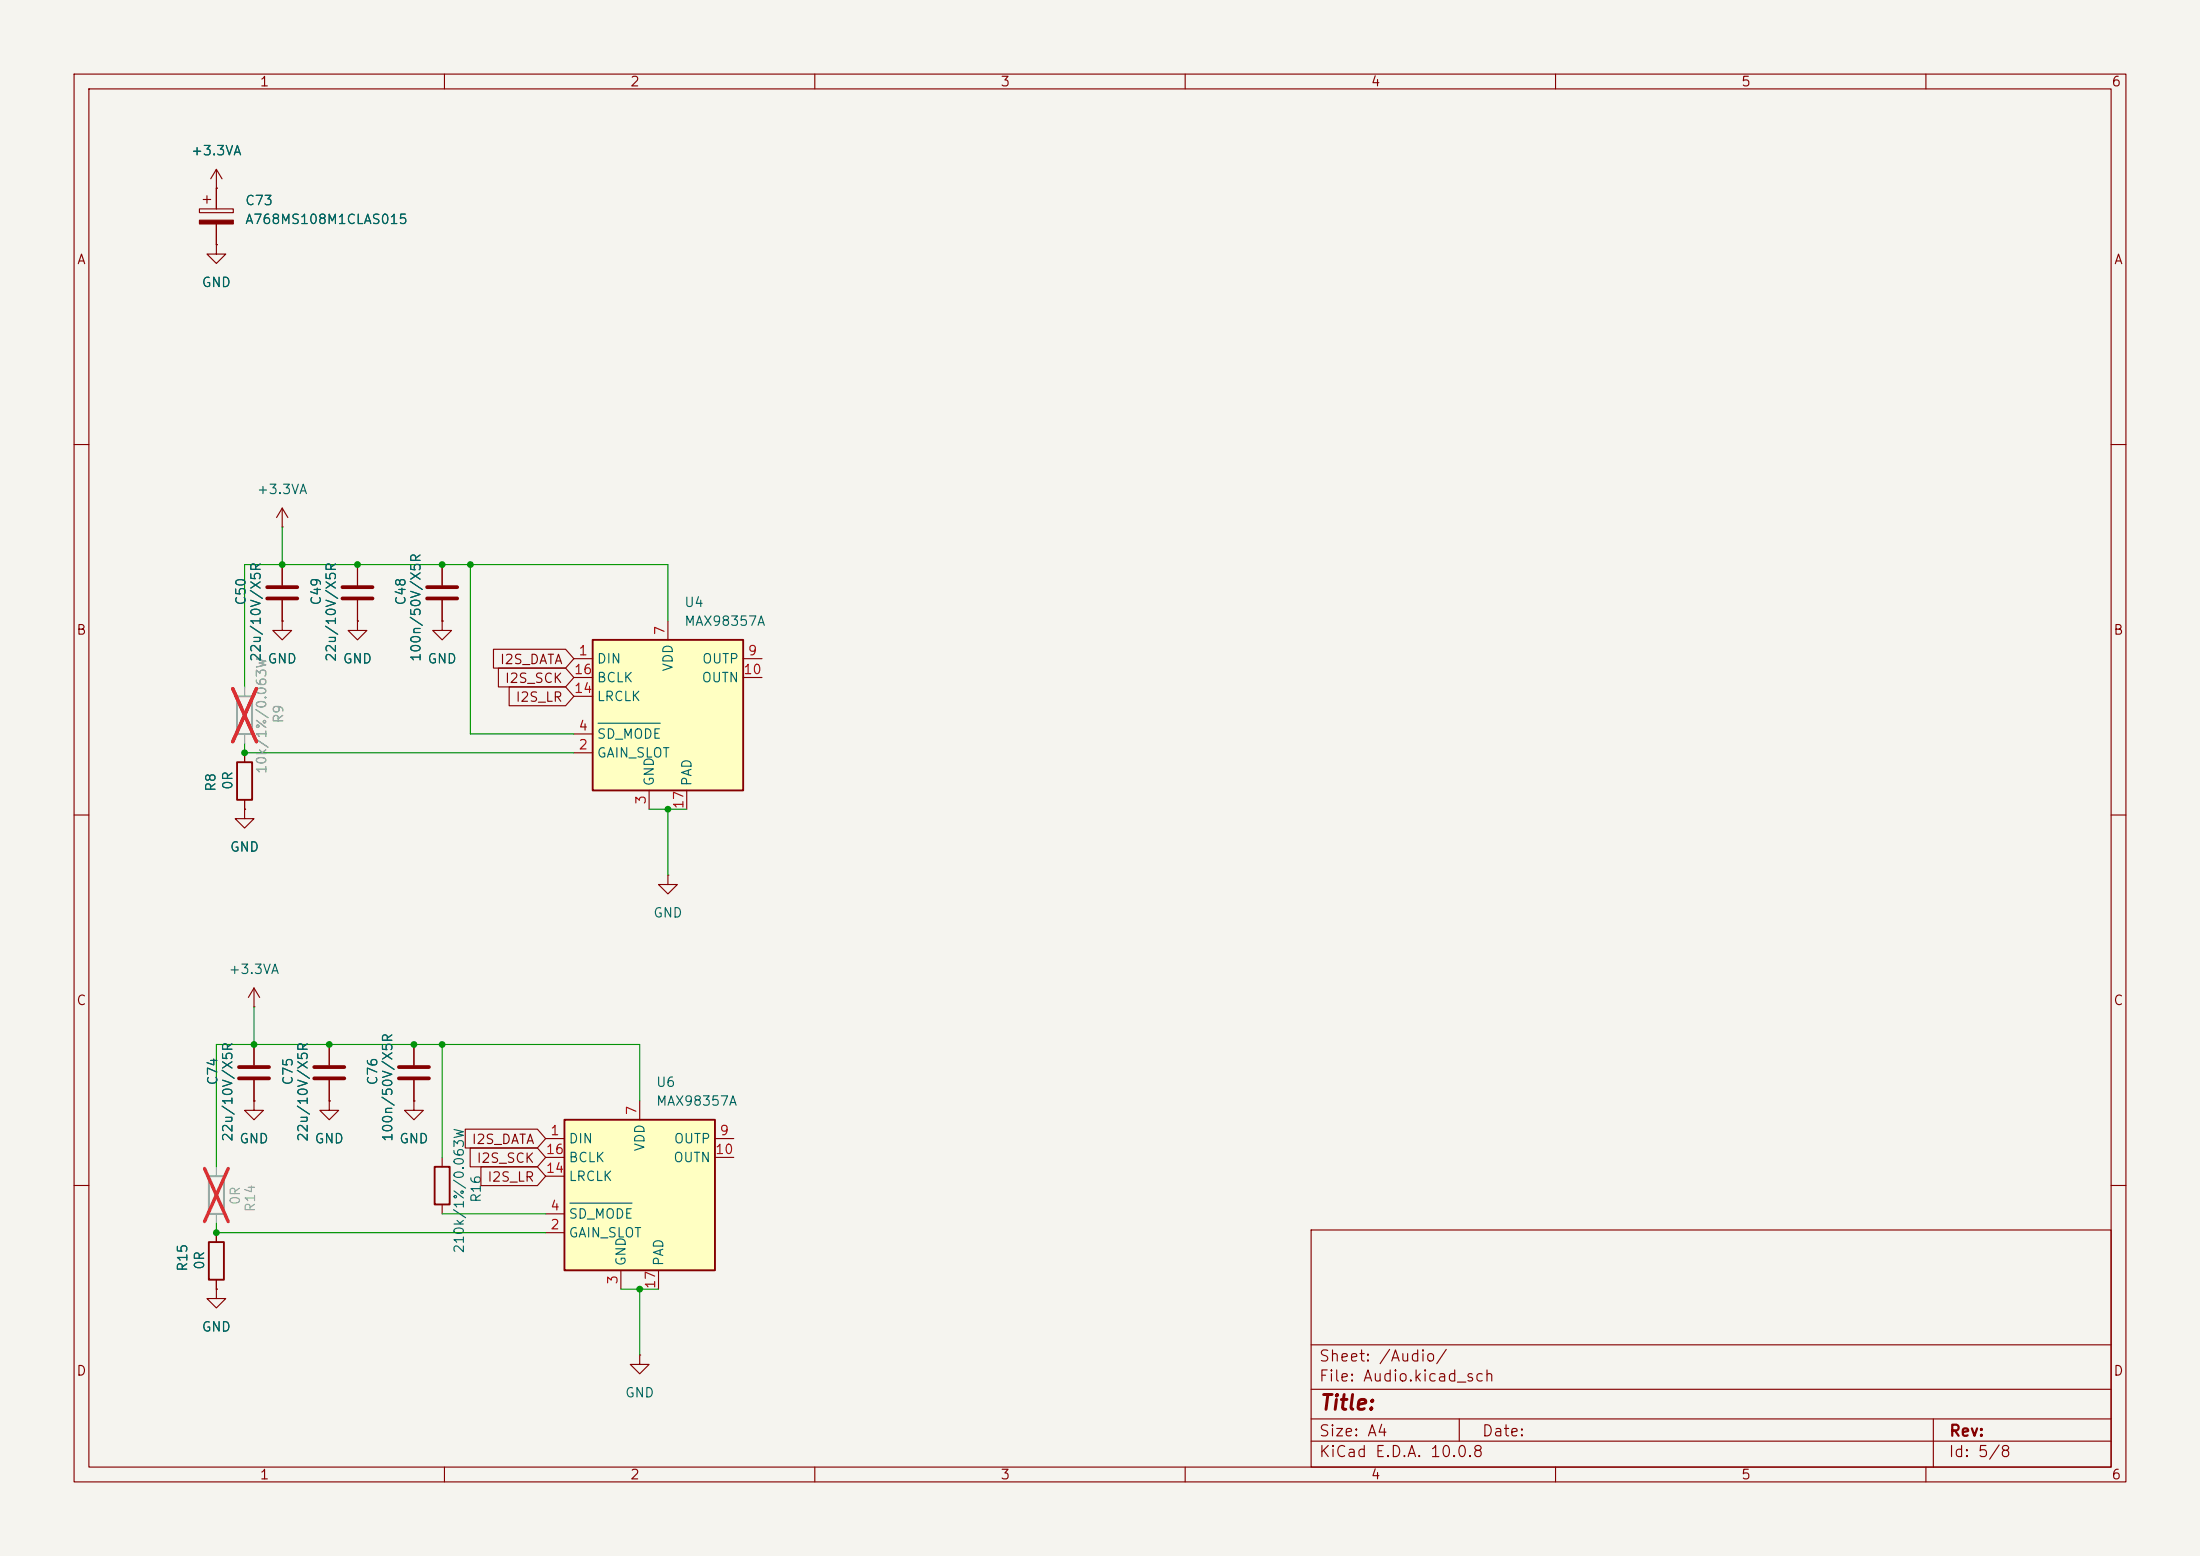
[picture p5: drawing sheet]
<svg xmlns="http://www.w3.org/2000/svg" width="297mm" height="210mm" viewBox="0 0 297 210" stroke-linecap="round" stroke-linejoin="round" font-family="sans-serif">
<path d="M0 0h297v210h-297z" fill="#f5f4ef" stroke="#f5f4ef" stroke-width=".14"/>
<g fill="none" stroke="#840000" stroke-width=".15">
<path d="M10 10h277v190h-277zM12 12h273v186h-273zM60 10v2M110 10v2M160 10v2M210 10v2M260 10v2M26.9 28.2h4.6v.5h-4.6zM27.4 26.9h1M27.9 26.4v1M29.2 25.4h.1M29.2 33v1.3h1.3l-1.3 1.3-1.3-1.3h1.3"/>
<path d="M29.2 33h.1M29.2 22.9v5.3M29.2 30.2v2.8M29.2 22.9l-.8 1.2M29.2 22.9l.8 1.2M10 60h2M38.1 71.1h.1M38.1 68.6l-.8 1.3M38.1 68.6l.8 1.3M38.1 68.6v2.5M38.1 76.2v2.8M285 60h2"/>
<path d="M38.1 83.8v1.3h1.3l-1.3 1.3-1.3-1.3h1.3M38.1 83.8h.1M38.1 81v2.8M10 110h2M33 109.2v1.3h1.3l-1.3 1.3-1.3-1.3h1.3M33 109.2h.1M33 101.6v1.3M33 108v1.2M90.2 118.1v1.3h1.2l-1.2 1.3-1.3-1.3h1.3M90.2 118.1h.1M285 110h2M34.3 135.9h.1"/>
<path d="M34.3 133.4l-.8 1.2M34.3 133.4l.8 1.2M34.3 133.4v2.5M44.4 148.6v1.3h1.3l-1.3 1.2-1.2-1.2h1.2M44.4 148.6h.1M55.9 148.6v1.3h1.2l-1.2 1.2-1.3-1.2h1.3M55.9 148.6h.1M55.9 141v2.8M55.9 145.8v2.8M10 160h2M29.2 174v1.3h1.3l-1.3 1.2-1.3-1.2h1.3M29.2 174h.1"/>
<path d="M177 166h108v32h-108zM285 160h2M60 198v2M86.4 182.9v1.3h1.2l-1.2 1.2-1.3-1.2h1.3M86.4 182.9h.1M110 198v2M160 198v2M177 194.5h108M177 191.5h108M177 187.5h108M177 181.5h108M197 191.5v3"/>
<path d="M210 198v2M260 198v2M261 191.5v6.5"/>
</g>
<path d="M26.9 29.7h4.6v.5h-4.6z" fill="#840000" stroke="#840000" stroke-width=".15"/>
<path d="M36.1 79.2h4M36.1 80.8h4M53.8 144h4.1M53.8 145.5h4.1" fill="none" stroke="#840000" stroke-width=".51"/>
<path d="M32 102.9h2v5.1h-2z" fill="none" stroke="#840000" stroke-width=".25"/>
<path d="M32 94h2v5.1h-2z" fill="none" stroke="#9c9b98" stroke-width=".25"/>
<path d="M33 92.7v1.3M33 99.1v1.2" fill="none" stroke="#9c9b98" stroke-width=".15"/>
<path d="M31.4 92.9l3.2 7.2M34.6 92.9l-3.2 7.2" fill="none" stroke="#e12e31" stroke-width=".46"/>
<path d="M80 86.4h20.3v20.3h-20.3z" fill="#ffffc2"/>
<path d="M80 86.4h20.3v20.3h-20.3z" fill="none" stroke="#840000" stroke-width=".25"/>
<g fill="none" stroke="#840000" stroke-width=".15">
<path d="M48.3 76.2v2.8M48.3 83.8v1.3h1.2l-1.2 1.3-1.3-1.3h1.3M48.3 83.8h.1M48.3 81v2.8M77.5 88.9h2.5M77.5 99.1h2.5M77.5 91.4h2.5M77.5 94h2.5M90.2 83.8v2.6M100.3 88.9h2.6M100.3 91.4h2.6M77.5 101.6h2.5"/>
<path d="M87.6 106.7v2.5M92.7 106.7v2.5M34.3 148.6v1.3h1.3l-1.3 1.2-1.3-1.2h1.3M34.3 148.6h.1M44.4 141v2.8M44.4 145.8v2.8"/>
</g>
<path d="M80.7 97.6h8.4" fill="none" stroke="#006464" stroke-width=".15"/>
<path d="M46.2 79.2h4.1M46.2 80.8h4.1M42.4 144h4.1M42.4 145.5h4.1" fill="none" stroke="#840000" stroke-width=".51"/>
<path d="M28.2 158.8h2v5h-2z" fill="none" stroke="#9c9b98" stroke-width=".25"/>
<path d="M29.2 157.5v1.3M29.2 163.8v1.3" fill="none" stroke="#9c9b98" stroke-width=".15"/>
<path d="M27.6 157.7l3.2 7.2M30.8 157.7l-3.2 7.2" fill="none" stroke="#e12e31" stroke-width=".46"/>
<path d="M76.2 151.1h20.3v20.4h-20.3z" fill="#ffffc2"/>
<path d="M58.7 157.5h2v5.1h-2zM76.2 151.1h20.3v20.4h-20.3zM28.2 167.6h2v5.1h-2z" fill="none" stroke="#840000" stroke-width=".25"/>
<g fill="none" stroke="#840000" stroke-width=".15">
<path d="M29.2 33h.1M29.2 25.4h.1M29.2 25.4v2.8M29.2 30.2v2.8M38.1 76.2v2.8M48.3 76.2v2.8M59.7 76.2v2.8M38.1 83.8h.1M38.1 81v2.8M48.3 83.8h.1M48.3 81v2.8M59.7 83.8v1.3h1.3l-1.3 1.3-1.3-1.3h1.3"/>
<path d="M59.7 83.8h.1M59.7 81v2.8M66.6 87.6h9.8l1.1 1.3-1.1 1.3h-9.8zM67.3 90.2h9.1l1.1 1.2-1.1 1.3h-9.1zM68.7 92.7h7.7l1.1 1.3-1.1 1.3h-7.7zM33 109.2h.1M33 101.6v1.3M33 108v1.2M34.3 148.6h.1M34.3 141v2.8M34.3 145.8v2.8M44.4 148.6h.1"/>
<path d="M44.4 141v2.8M44.4 145.8v2.8M55.9 148.6h.1M55.9 141v2.8M55.9 145.8v2.8M59.7 156.2v1.3M62.8 152.4h9.7l1.2 1.3-1.2 1.2h-9.7zM63.5 154.9h9l1.2 1.3-1.2 1.3h-9zM64.9 157.5h7.6l1.2 1.3-1.2 1.2h-7.6zM73.7 153.7h2.5M73.7 156.2h2.5M73.7 158.8h2.5"/>
<path d="M86.4 148.6v2.5M96.5 153.7h2.6M96.5 156.2h2.6M29.2 174h.1M29.2 166.4v1.2M29.2 172.7v1.3M59.7 162.6v1.2M73.7 166.4h2.5M73.7 163.8h2.5M83.8 171.5v2.5M88.9 171.5v2.5"/>
</g>
<path d="M76.9 162.4h8.4" fill="none" stroke="#006464" stroke-width=".15"/>
<path d="M57.7 79.2h4M57.7 80.8h4M32.3 144h4M32.3 145.5h4" fill="none" stroke="#840000" stroke-width=".51"/>
<g fill="none" stroke="#009600" stroke-width=".15">
<path d="M38.1 71.1v5.1M63.5 76.2v22.9h14M90.2 83.8v-7.6h-57.2v16.5M33 100.3v1.3h44.5M87.6 109.2h5.1M90.2 109.2v8.9M34.3 135.9v5.1M59.7 141v15.2M86.4 148.6v-7.6h-57.2v16.5M29.2 165.1v1.3h44.5M59.7 163.8h14M83.8 174h5.1"/>
<path d="M86.4 174v8.9"/>
</g>
<path d="M33 92.7v1.3M33 99.1v1.2" fill="none" stroke="#9c9b98" stroke-width=".15"/>
<path d="M31.4 92.9l3.2 7.2M34.6 92.9l-3.2 7.2" fill="none" stroke="#e12e31" stroke-width=".46"/>
<g fill="#009600">
<circle cx="34.3" cy="141" r=".46"/>
<circle cx="55.9" cy="141" r=".46"/>
<circle cx="44.4" cy="141" r=".46"/>
<circle cx="59.7" cy="141" r=".46"/>
<circle cx="86.4" cy="174" r=".46"/>
<circle cx="29.2" cy="166.4" r=".46"/>
<circle cx="90.2" cy="109.2" r=".46"/>
<circle cx="38.1" cy="76.2" r=".46"/>
<circle cx="59.7" cy="76.2" r=".46"/>
<circle cx="48.3" cy="76.2" r=".46"/>
<circle cx="33" cy="101.6" r=".46"/>
<circle cx="63.5" cy="76.2" r=".46"/>
</g>
<text font-size="2" fill="#840000" x="178" y="190.8">Title:</text>
<g font-size="1.5" fill="#840000">
<text x="178" y="184.1">Sheet: /Audio/</text>
<text x="178" y="186.8">File: Audio.kicad_sch</text>
<text x="178" y="197">KiCad E.D.A. 10.0.8</text>
<text x="178" y="194.2">Size: A4</text>
<text x="200" y="194.2">Date:</text>
<text x="263" y="197">Id: 5/8</text>
<text x="263" y="194.2">Rev:</text>
</g>
<g font-size="1.3" fill="#840000">
<text x="35" y="12">1</text>
<text x="85" y="12">2</text>
<text x="135" y="12">3</text>
<text x="185" y="12">4</text>
<text x="235" y="12">5</text>
<text x="285" y="12">6</text>
<text x="10.3" y="36">A</text>
<text x="285.3" y="36">A</text>
<text x="10.2" y="86">B</text>
<text x="67.4" y="90">I2S_DATA</text>
<text x="285.2" y="86">B</text>
<text x="68.1" y="92.5">I2S_SCK</text>
<text x="69.5" y="95">I2S_LR</text>
<text x="10.2" y="136">C</text>
<text x="285.2" y="136">C</text>
<text x="63.6" y="154.7">I2S_DATA</text>
<text x="64.3" y="157.3">I2S_SCK</text>
<text x="65.7" y="159.8">I2S_LR</text>
<text x="10.2" y="186">D</text>
<text x="285.2" y="186">D</text>
<text x="35" y="200">1</text>
<text x="85" y="200">2</text>
<text x="135" y="200">3</text>
<text x="185" y="200">4</text>
<text x="235" y="200">5</text>
<text x="285" y="200">6</text>
</g>
<g font-size="1.3" fill="#006464">
<text x="25.7" y="21.3">+3.3VA</text>
<text x="33" y="28">C73</text>
<text x="33" y="30.6">A768MS108M1CLAS015</text>
<text x="27.1" y="39.1">GND</text>
<text x="34.6" y="67">+3.3VA</text>
<text x="33.5" y="81.8" transform="rotate(-90 33.5 81.8)">C50</text>
<text x="43.6" y="81.8" transform="rotate(-90 43.6 81.8)">C49</text>
<text x="55.1" y="81.8" transform="rotate(-90 55.1 81.8)">C48</text>
<text x="92.3" y="82.2">U4</text>
<text x="35.5" y="89.4" transform="rotate(-90 35.5 89.4)">22u/10V/X5R</text>
<text x="36" y="89.9">GND</text>
<text x="45.7" y="89.4" transform="rotate(-90 45.7 89.4)">22u/10V/X5R</text>
<text x="46.2" y="89.9">GND</text>
<text x="57.1" y="89.4" transform="rotate(-90 57.1 89.4)">100n/50V/X5R</text>
<text x="57.6" y="89.9">GND</text>
<text x="80.5" y="89.9">DIN</text>
<text x="92.3" y="84.8">MAX98357A</text>
<text x="94.7" y="89.9">OUTP</text>
<text x="80.5" y="94.9">LRCLK</text>
<text x="80.5" y="92.4">BCLK</text>
<text x="91.1" y="90.7" transform="rotate(-90 91.1 90.7)">VDD</text>
<text x="94.6" y="92.4">OUTN</text>
<text x="80.5" y="100">SD_MODE</text>
<text x="29.4" y="106.9" transform="rotate(-90 29.4 106.9)">R8</text>
<text x="31.7" y="106.7" transform="rotate(-90 31.7 106.7)">0R</text>
<text x="80.5" y="102.6">GAIN_SLOT</text>
<text x="88.6" y="106.2" transform="rotate(-90 88.6 106.2)">GND</text>
<text x="93.7" y="106.2" transform="rotate(-90 93.7 106.2)">PAD</text>
<text x="31" y="115.3">GND</text>
<text x="88.1" y="124.2">GND</text>
<text x="30.8" y="131.8">+3.3VA</text>
<text x="29.7" y="146.6" transform="rotate(-90 29.7 146.6)">C74</text>
<text x="39.8" y="146.6" transform="rotate(-90 39.8 146.6)">C75</text>
<text x="51.3" y="146.6" transform="rotate(-90 51.3 146.6)">C76</text>
<text x="88.5" y="147">U6</text>
<text x="88.5" y="149.6">MAX98357A</text>
<text x="31.7" y="154.2" transform="rotate(-90 31.7 154.2)">22u/10V/X5R</text>
<text x="32.2" y="154.6">GND</text>
<text x="41.9" y="154.2" transform="rotate(-90 41.9 154.2)">22u/10V/X5R</text>
<text x="42.4" y="154.6">GND</text>
<text x="53.3" y="154.2" transform="rotate(-90 53.3 154.2)">100n/50V/X5R</text>
<text x="53.8" y="154.6">GND</text>
<text x="76.7" y="154.6">DIN</text>
<text x="87.3" y="155.5" transform="rotate(-90 87.3 155.5)">VDD</text>
<text x="90.9" y="154.6">OUTP</text>
<text x="76.7" y="159.7">LRCLK</text>
<text x="76.7" y="157.2">BCLK</text>
<text x="90.8" y="157.2">OUTN</text>
<text x="65.2" y="162.4" transform="rotate(-90 65.2 162.4)">R16</text>
<text x="76.7" y="167.3">GAIN_SLOT</text>
<text x="76.7" y="164.8">SD_MODE</text>
<text x="25.6" y="171.7" transform="rotate(-90 25.6 171.7)">R15</text>
<text x="27.9" y="171.5" transform="rotate(-90 27.9 171.5)">0R</text>
<text x="62.9" y="169.3" transform="rotate(-90 62.9 169.3)">210k/1%/0.063W</text>
<text x="84.8" y="171" transform="rotate(-90 84.8 171)">GND</text>
<text x="89.9" y="171" transform="rotate(-90 89.9 171)">PAD</text>
<text x="27.1" y="180">GND</text>
<text x="84.3" y="188.9">GND</text>
</g>
<g font-size="1.3" fill="#a90000">
<text x="78" y="88.8">1</text>
<text x="90" y="85.8" transform="rotate(-90 90 85.8)">7</text>
<text x="100.9" y="88.8">9</text>
<text x="77.4" y="93.8">14</text>
<text x="77.4" y="91.3">16</text>
<text x="100.3" y="91.3">10</text>
<text x="78" y="101.5">2</text>
<text x="78" y="98.9">4</text>
<text x="87.5" y="108.7" transform="rotate(-90 87.5 108.7)">3</text>
<text x="92.6" y="109.3" transform="rotate(-90 92.6 109.3)">17</text>
<text x="74.2" y="153.5">1</text>
<text x="86.2" y="150.6" transform="rotate(-90 86.2 150.6)">7</text>
<text x="97.1" y="153.5">9</text>
<text x="73.6" y="158.6">14</text>
<text x="73.6" y="156.1">16</text>
<text x="96.5" y="156.1">10</text>
<text x="74.2" y="166.2">2</text>
<text x="74.2" y="163.7">4</text>
<text x="83.7" y="173.5" transform="rotate(-90 83.7 173.5)">3</text>
<text x="88.8" y="174.1" transform="rotate(-90 88.8 174.1)">17</text>
</g>
<g font-size="1.3" fill="#939391">
<text x="38.6" y="97.7" transform="rotate(-90 38.6 97.7)">R9</text>
<text x="36.3" y="104.5" transform="rotate(-90 36.3 104.5)">10k/1%/0.063W</text>
<text x="32.7" y="162.7" transform="rotate(-90 32.7 162.7)">0R</text>
<text x="34.7" y="163.7" transform="rotate(-90 34.7 163.7)">R14</text>
</g>
</svg>
